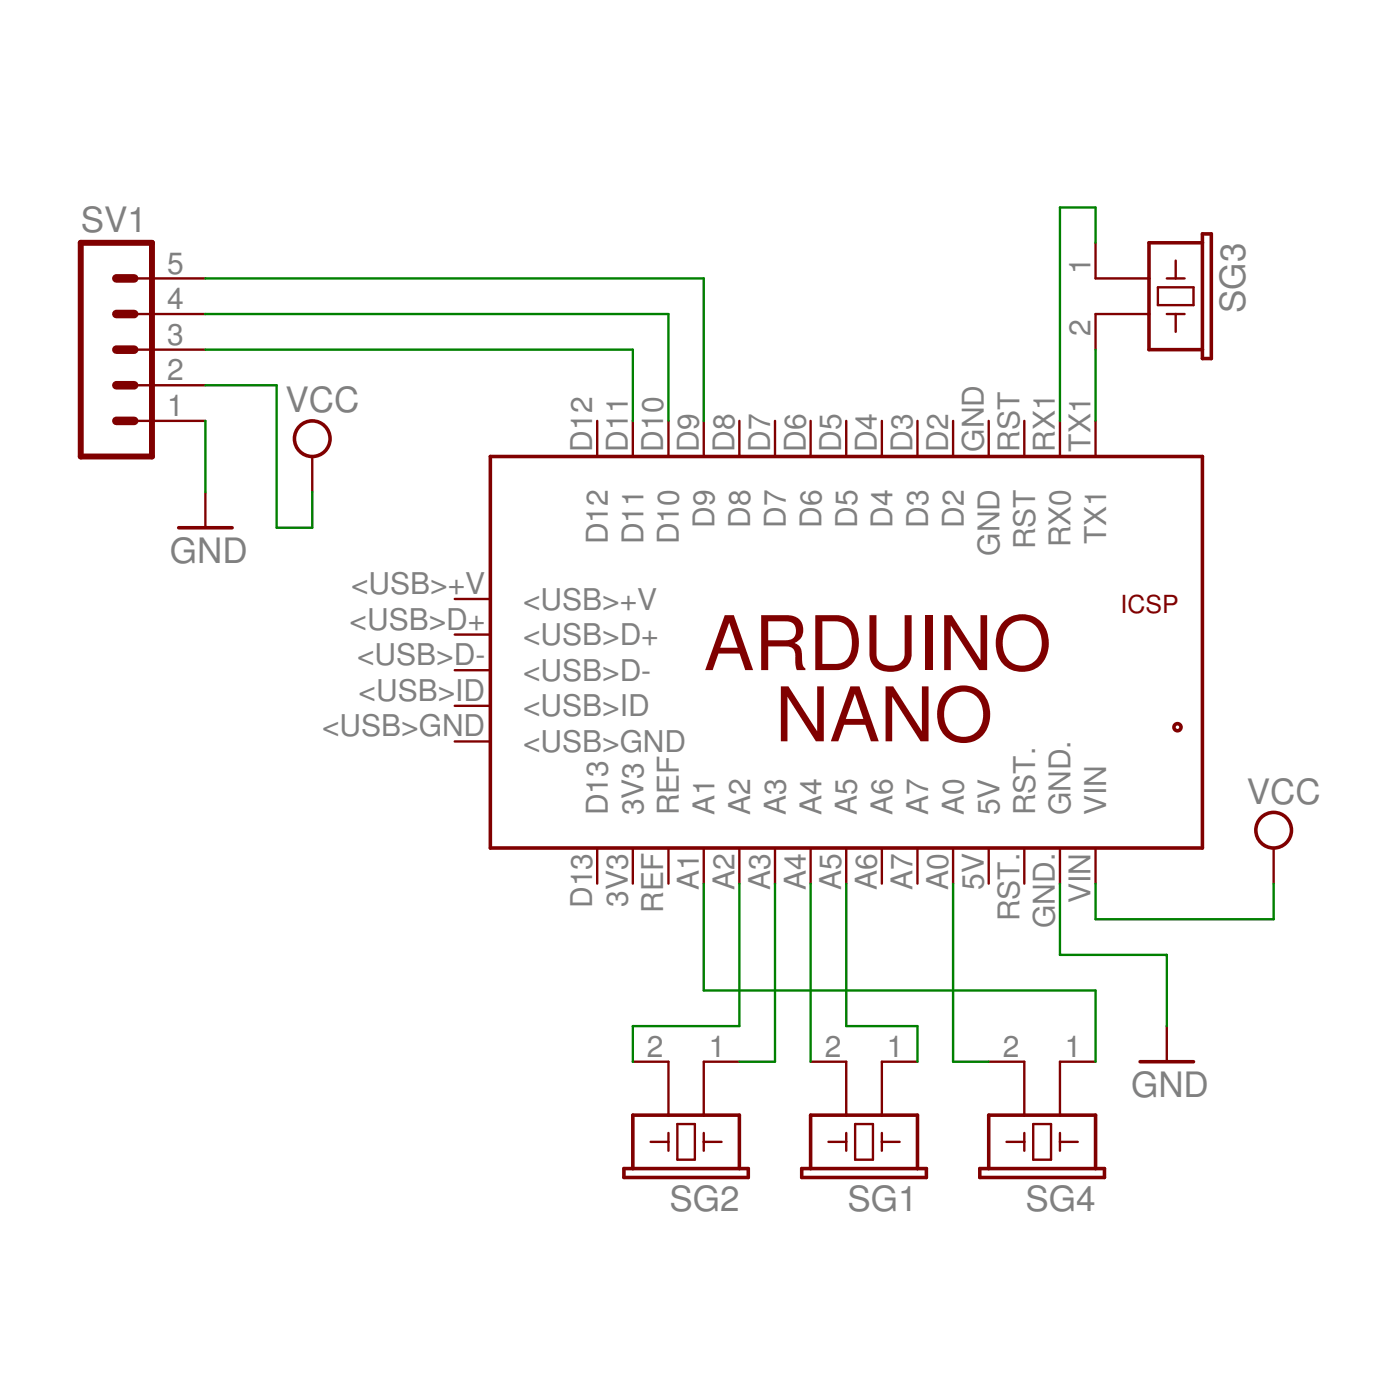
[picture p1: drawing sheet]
<svg xmlns="http://www.w3.org/2000/svg" width="100mm" height="100mm" viewBox="0 0 100 100" stroke-linecap="round" stroke-linejoin="round" font-family="sans-serif">
<g fill="none" stroke="#800000" stroke-width=".17">
<path d="M9.6 19.9h5M78.1 17.3v2.6h3.8M83.2 19.9h1.3M83.8 18.6v1.3M9.6 22.4h5M9.6 30h5M9.6 27.5h5M9.6 24.9h5M14.6 35.1v2.5M22.3 32.6v2.5M42.6 30v2.6M45.1 30v2.6"/>
<path d="M47.7 30v2.6M50.2 30v2.6M52.7 30v2.6M55.3 30v2.6M57.8 30v2.6M60.3 30v2.6M62.9 30v2.6M65.4 30v2.6M68 30v2.6M70.5 30v2.6M73 30v2.6M75.6 30v2.6"/>
<path d="M78.1 30v2.6M81.9 22.4h-3.8v2.5M82.6 20.5h2.5v1.3h-2.5zM83.2 22.4h1.3M83.8 22.4v1.3M32.4 52.9h2.6M32.4 47.8h2.6M32.4 45.3h2.6M32.4 42.7h2.6M32.4 50.3h2.6M42.6 60.5v2.5M45.1 75.7h2.6v3.8"/>
<path d="M45.1 60.5v2.5M47.7 60.5v2.5M50.2 60.5v2.5M52.7 75.7h-2.5v3.8M52.7 60.5v2.5M55.3 60.5v2.5M57.8 75.7h2.5v3.8M57.8 60.5v2.5M60.3 60.5v2.5M62.9 60.5v2.5M65.4 75.7h-2.5v3.8M65.4 60.5v2.5"/>
<path d="M68 60.5v2.5M70.5 75.7h2.5v3.8M70.5 60.5v2.5M73 60.5v2.5M75.6 60.5v2.5M78.1 75.7h-2.5v3.8M78.1 60.5v2.5M83.2 73.2v2.5M90.8 60.5v2.5M46.4 81.4h1.3M47.7 80.8v1.3M48.3 80.2h1.3v2.5h-1.3z"/>
<path d="M50.2 81.4h1.3M50.2 80.8v1.3M59.1 81.4h1.2M60.3 80.8v1.3M61 80.2h1.3v2.5h-1.3zM62.9 81.4h1.3M62.9 80.8v1.3M71.8 81.4h1.2M73 80.8v1.3M73.7 80.2h1.3v2.5h-1.3zM75.6 81.4h1.3M75.6 80.8v1.3"/>
</g>
<g fill="none" stroke="#800000" stroke-width=".25">
<path d="M85.7 17.3h-3.8v7.6h3.8M85.7 16.7h.7v8.9h-.7zM12.7 37.6h3.9M35 32.6h50.7v27.9h-50.7zM81.3 75.7h3.8M44.5 83.3h8.9v.7h-8.9zM45.1 83.3v-3.8h7.6v3.8M57.2 83.3h8.9v.7h-8.9zM57.8 83.3v-3.8h7.6v3.8M69.9 83.3h8.9v.7h-8.9zM70.5 83.3v-3.8h7.6v3.8"/>
<circle cx="22.3" cy="31.3" r="1.27"/>
<circle cx="84" cy="51.9" r=".25"/>
<circle cx="90.8" cy="59.2" r="1.27"/>
</g>
<path d="M5.8 17.3h5v15.3h-5z" fill="none" stroke="#800000" stroke-width=".42"/>
<path d="M8.3 19.9h1.3M8.3 24.9h1.3M8.3 27.5h1.3M8.3 30h1.3M8.3 22.4h1.3" fill="none" stroke="#800000" stroke-width=".61"/>
<g fill="none" stroke="#008000" stroke-width=".17">
<path d="M14.6 19.9h35.6v10.1M78.1 17.3v-2.5h-2.5v15.2M14.6 24.9h30.5v5.1M14.6 22.4h33.1v7.6M14.6 30v5.1M14.6 27.5h5.1v10.1h2.6v-2.5M78.1 24.9v5.1M50.2 63v7.6h27.9v5.1M52.7 63v10.2h-7.6v2.5M55.3 63v12.7h-2.6M57.8 63v12.7M60.3 63v10.2h5.1v2.5"/>
<path d="M68 63v12.7h2.5M75.6 63v5.1h7.6v5.1M78.1 63v2.6h12.7v-2.6"/>
</g>
<g font-size="5.4" fill="#800000">
<text x="50.2" y="47.8">ARDUINO</text>
<text x="55.3" y="52.9">NANO</text>
</g>
<g font-size="2.5" fill="#808080">
<text x="5.8" y="16.6">SV1</text>
<text x="88.8" y="22.3" transform="rotate(-90 88.8 22.3)">SG3</text>
<text x="20.4" y="29.4">VCC</text>
<text x="12.1" y="40.2">GND</text>
<text x="88.9" y="57.3">VCC</text>
<text x="80.7" y="78.2">GND</text>
<text x="47.7" y="86.4">SG2</text>
<text x="60.4" y="86.4">SG1</text>
<text x="73.1" y="86.4">SG4</text>
</g>
<g font-size="2.1" fill="#808080">
<text x="11.9" y="22">4</text>
<text x="11.9" y="19.5">5</text>
<text x="77.8" y="23.9" transform="rotate(-90 77.8 23.9)">2</text>
<text x="77.8" y="19.5" transform="rotate(-90 77.8 19.5)">1</text>
<text x="11.9" y="29.7">1</text>
<text x="11.9" y="27.1">2</text>
<text x="11.9" y="24.6">3</text>
<text x="42.2" y="32.2" transform="rotate(-90 42.2 32.2)">D12</text>
<text x="44.8" y="32.2" transform="rotate(-90 44.8 32.2)">D11</text>
<text x="47.3" y="32.2" transform="rotate(-90 47.3 32.2)">D10</text>
<text x="49.8" y="32.2" transform="rotate(-90 49.8 32.2)">D9</text>
<text x="52.4" y="32.2" transform="rotate(-90 52.4 32.2)">D8</text>
<text x="54.9" y="32.2" transform="rotate(-90 54.9 32.2)">D7</text>
<text x="57.5" y="32.2" transform="rotate(-90 57.5 32.2)">D6</text>
<text x="60" y="32.2" transform="rotate(-90 60 32.2)">D5</text>
<text x="62.5" y="32.2" transform="rotate(-90 62.5 32.2)">D4</text>
<text x="65.1" y="32.2" transform="rotate(-90 65.1 32.2)">D3</text>
<text x="67.6" y="32.2" transform="rotate(-90 67.6 32.2)">D2</text>
<text x="70.2" y="32.2" transform="rotate(-90 70.2 32.2)">GND</text>
<text x="72.7" y="32.2" transform="rotate(-90 72.7 32.2)">RST</text>
<text x="75.2" y="32.2" transform="rotate(-90 75.2 32.2)">RX1</text>
<text x="77.8" y="32.2" transform="rotate(-90 77.8 32.2)">TX1</text>
<text x="43.3" y="38.8" transform="rotate(-90 43.3 38.8)">D12</text>
<text x="45.9" y="38.8" transform="rotate(-90 45.9 38.8)">D11</text>
<text x="48.4" y="38.8" transform="rotate(-90 48.4 38.8)">D10</text>
<text x="51" y="37.6" transform="rotate(-90 51 37.6)">D9</text>
<text x="53.5" y="37.6" transform="rotate(-90 53.5 37.6)">D8</text>
<text x="56" y="37.6" transform="rotate(-90 56 37.6)">D7</text>
<text x="58.6" y="37.6" transform="rotate(-90 58.6 37.6)">D6</text>
<text x="61.1" y="37.6" transform="rotate(-90 61.1 37.6)">D5</text>
<text x="63.7" y="37.6" transform="rotate(-90 63.7 37.6)">D4</text>
<text x="66.2" y="37.6" transform="rotate(-90 66.2 37.6)">D3</text>
<text x="68.7" y="37.6" transform="rotate(-90 68.7 37.6)">D2</text>
<text x="71.3" y="39.6" transform="rotate(-90 71.3 39.6)">GND</text>
<text x="73.8" y="39.2" transform="rotate(-90 73.8 39.2)">RST</text>
<text x="76.3" y="39" transform="rotate(-90 76.3 39)">RX0</text>
<text x="78.9" y="38.8" transform="rotate(-90 78.9 38.8)">TX1</text>
<text x="24.9" y="44.9">&lt;USB&gt;D+</text>
<text x="25" y="42.4">&lt;USB&gt;+V</text>
<text x="25.5" y="47.4">&lt;USB&gt;D-</text>
<text x="37.3" y="46">&lt;USB&gt;D+</text>
<text x="37.3" y="43.5">&lt;USB&gt;+V</text>
<text x="23" y="52.5">&lt;USB&gt;GND</text>
<text x="25.6" y="50">&lt;USB&gt;ID</text>
<text x="37.3" y="53.6">&lt;USB&gt;GND</text>
<text x="37.3" y="48.5">&lt;USB&gt;D-</text>
<text x="37.3" y="51.1">&lt;USB&gt;ID</text>
<text x="43.3" y="58.1" transform="rotate(-90 43.3 58.1)">D13</text>
<text x="45.9" y="58.1" transform="rotate(-90 45.9 58.1)">3V3</text>
<text x="48.4" y="58.1" transform="rotate(-90 48.4 58.1)">REF</text>
<text x="51" y="58.1" transform="rotate(-90 51 58.1)">A1</text>
<text x="53.5" y="58.1" transform="rotate(-90 53.5 58.1)">A2</text>
<text x="56" y="58.1" transform="rotate(-90 56 58.1)">A3</text>
<text x="58.6" y="58.1" transform="rotate(-90 58.6 58.1)">A4</text>
<text x="61.1" y="58.1" transform="rotate(-90 61.1 58.1)">A5</text>
<text x="63.7" y="58.1" transform="rotate(-90 63.7 58.1)">A6</text>
<text x="66.2" y="58.1" transform="rotate(-90 66.2 58.1)">A7</text>
<text x="68.7" y="58.1" transform="rotate(-90 68.7 58.1)">A0</text>
<text x="71.3" y="58.1" transform="rotate(-90 71.3 58.1)">5V</text>
<text x="73.8" y="58.1" transform="rotate(-90 73.8 58.1)">RST.</text>
<text x="76.3" y="58.1" transform="rotate(-90 76.3 58.1)">GND.</text>
<text x="78.9" y="58.1" transform="rotate(-90 78.9 58.1)">VIN</text>
<text x="42.2" y="64.8" transform="rotate(-90 42.2 64.8)">D13</text>
<text x="44.8" y="64.6" transform="rotate(-90 44.8 64.6)">3V3</text>
<text x="47.3" y="65.1" transform="rotate(-90 47.3 65.1)">REF</text>
<text x="49.8" y="63.5" transform="rotate(-90 49.8 63.5)">A1</text>
<text x="52.4" y="63.5" transform="rotate(-90 52.4 63.5)">A2</text>
<text x="54.9" y="63.5" transform="rotate(-90 54.9 63.5)">A3</text>
<text x="57.5" y="63.5" transform="rotate(-90 57.5 63.5)">A4</text>
<text x="60" y="63.5" transform="rotate(-90 60 63.5)">A5</text>
<text x="62.5" y="63.5" transform="rotate(-90 62.5 63.5)">A6</text>
<text x="65.1" y="63.5" transform="rotate(-90 65.1 63.5)">A7</text>
<text x="67.6" y="63.5" transform="rotate(-90 67.6 63.5)">A0</text>
<text x="70.2" y="63.5" transform="rotate(-90 70.2 63.5)">5V</text>
<text x="72.7" y="65.7" transform="rotate(-90 72.7 65.7)">RST.</text>
<text x="77.8" y="64.4" transform="rotate(-90 77.8 64.4)">VIN</text>
<text x="75.2" y="66.2" transform="rotate(-90 75.2 66.2)">GND.</text>
<text x="46.1" y="75.4">2</text>
<text x="50.6" y="75.4">1</text>
<text x="58.8" y="75.4">2</text>
<text x="63.2" y="75.4">1</text>
<text x="71.5" y="75.4">2</text>
<text x="75.9" y="75.4">1</text>
</g>
<text font-size="1.8" fill="#800000" x="79.9" y="43.7">ICSP</text>
</svg>
